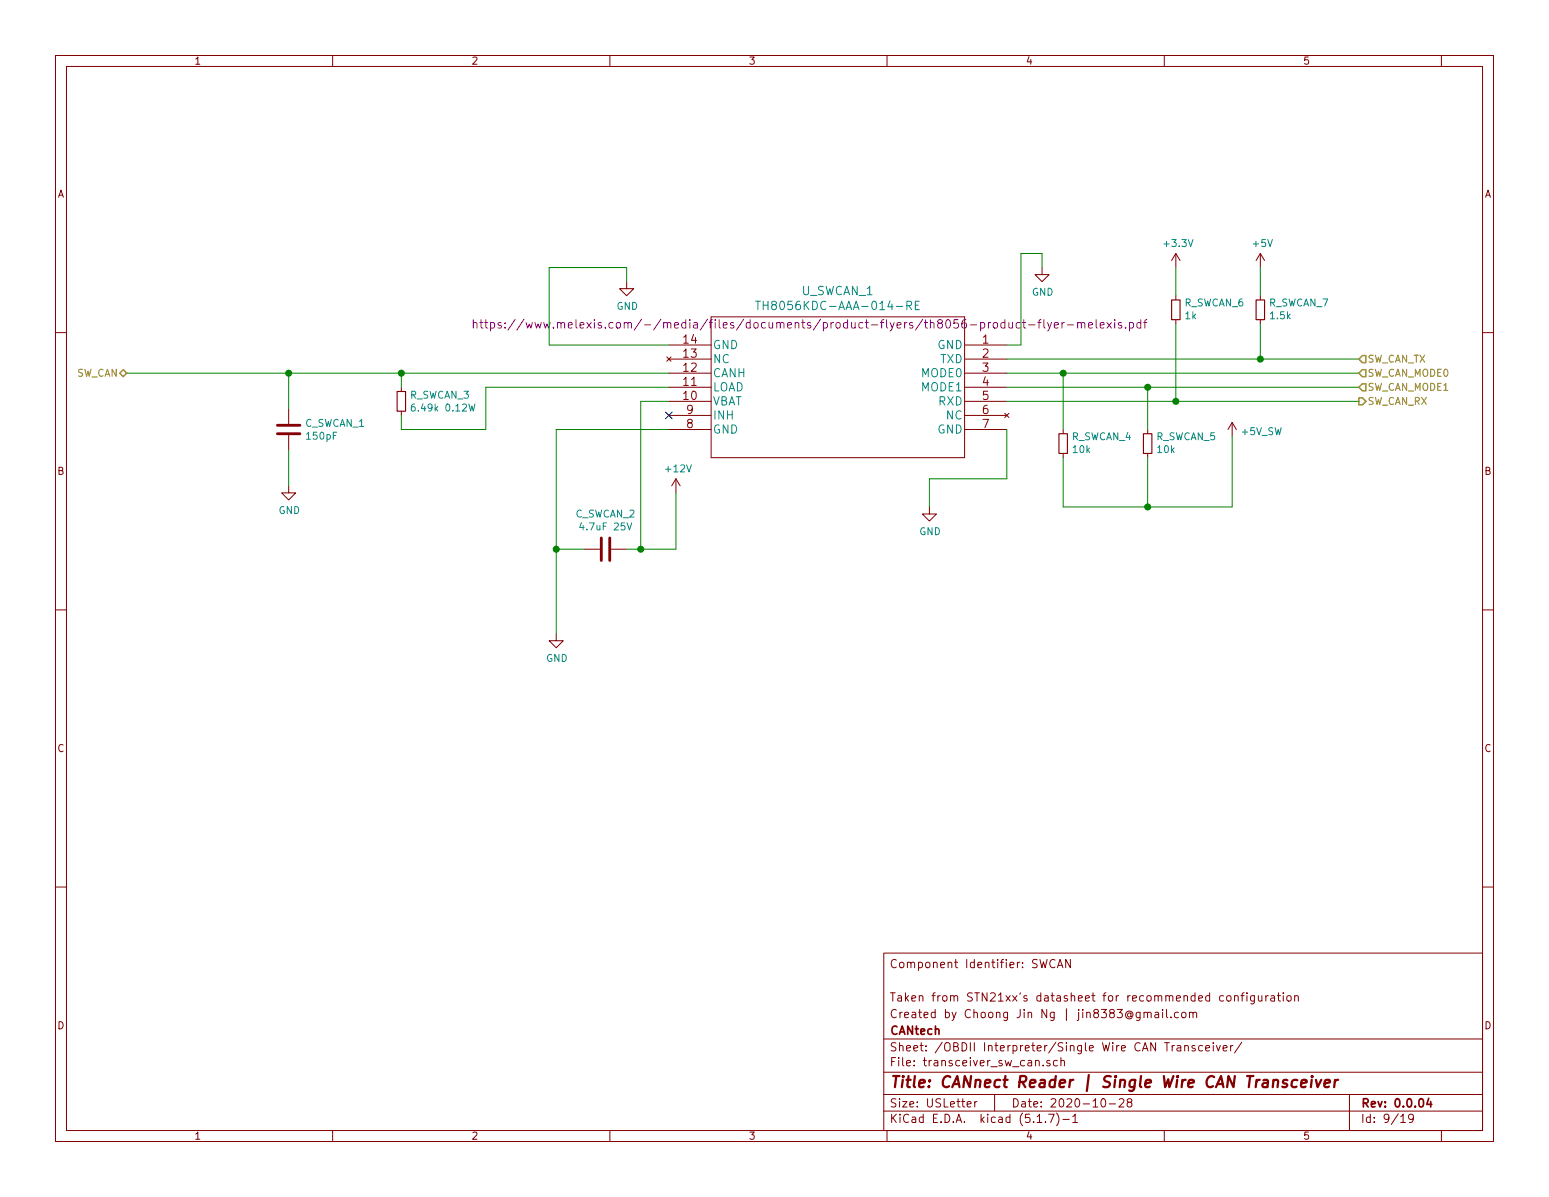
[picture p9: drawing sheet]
<svg xmlns="http://www.w3.org/2000/svg" width="279mm" height="216mm" viewBox="0 0 279 216" stroke-linecap="round" stroke-linejoin="round" font-family="sans-serif">
<g fill="none" stroke="#840000" stroke-width=".18">
<path d="M10 10h259.4v195.9h-259.4zM12 12h255.4v191.9h-255.4zM60 10v2M110 10v2M160 10v2M210 10v2M260 10v2M10 60h2M113 50.8v1.3h1.3l-1.3 1.2-1.2-1.2h1.2M128.3 57.2h45.7v25.4h-45.7zM188 48.3v1.2h1.2l-1.2 1.3-1.3-1.3h1.3M212.1 45.7v2.6"/>
<path d="M212.1 53.3v.8M212.1 57.7v.7M212.1 45.7l-.8 1.3M212.1 45.7l.8 1.3M227.3 45.7v2.6M227.3 53.3v.8M227.3 57.7v.7M227.3 45.7l-.7 1.3M227.3 45.7l.8 1.3M267.4 60h2M52.1 73.7v2.8M52.1 78.5v2.8"/>
<path d="M72.4 69.9v.7M72.4 74.2v.7M120.3 64.4l.7 .8M120.6 62.2h7.7M120.6 72.4h7.7M120.6 69.9h7.7M120.6 67.3h7.7M120.6 64.8h7.7M120.6 74.9h7.7M120.6 77.5h7.7M121 64.4l-.7 .8M174 62.2h7.6"/>
<path d="M174 72.4h7.6M174 69.9h7.6M174 67.3h7.6M174 64.8h7.6M174 74.9h7.6M174 77.5h7.6M181.2 74.5l.8 .8M182 74.5l-.8 .8M191.8 77.5v.7M207 77.5v.7M222.2 76.2l-.7 1.3M222.2 76.2v2.5"/>
<path d="M222.2 76.2l.8 1.3M52.1 87.6v1.3h1.2l-1.2 1.3-1.3-1.3h1.3M105.4 99.1h2.8M110.2 99.1h2.8M121.9 86.4l-.7 1.2M121.9 86.4v2.5M121.9 86.4l.8 1.2M167.6 91.4v1.3h1.3l-1.3 1.3-1.2-1.3h1.2M191.8 81.8v.8M207 81.8v.8M10 110h2M100.3 114.3v1.3h1.3l-1.3 1.2-1.2-1.2h1.2"/>
<path d="M267.4 110h2M10 160h2M267.4 160h2M159.4 171.9h108v32h-108zM190.3 173.2a.7 .7 0 0 0-.9 .2 .7 .7 0 0 0 .1 .9 .55 .55 0 0 0 .8 .1M190.7 174.5l.5-1.4 .5 1.4M190.9 174.1h.7M193.1 173.1v1.4l-.9-1.4v1.4M221.3 179.7l.2-.1 .5 .1v.6l-.1 .2-.4 .1-.2-.2zM222.7 179.7h.1a.37 .37 0 0 1 .5 .1v.8M222.7 179.6v1M223.8 179.6h.6"/>
<path d="M224.4 179.1l-.3 .2v1.3M224.9 179.1v.1M224.9 179.6v1M226.3 179.6v1.2l-.3 .3-.4-.1M226.3 179.7l-.5-.1-.2 .3 .1 .6h.6M227 179.6l.1 .9 .3 .1 .2-.2M227.6 179.6v1M228.3 179.6v1M228.8 179.6l-.5 .3M229.3 179.7h.5l.1 .9M229.9 179.9l-.5 .1-.2 .2 .2 .4 .5-.1M230.4 179.6h.6"/>
<path d="M230.6 179.1v1.3l.4 .2M231.5 179.1v.1M231.5 179.6v1M232.2 179.7l.2-.1 .4 .1 .1 .6-.1 .2-.4 .1-.2-.2zM233.5 179.7h.1a.37 .37 0 0 1 .6 .1v.8M233.5 179.6v1M159.4 197.4h108M159.4 193.4h108M159.4 187.4h108M174.4 199.2l.8-.2-.1-.2-.4-.1-.3 .2 .1 .7h.6M175.8 198.7v1M176.2 198.7l-.3 .1-.1 .2"/>
<path d="M179.4 197.4v3M188.2 192.1v.2M189.4 191.3h-.4l-.2 .2 .1 .2 .5 .1v.4h-.6M190.7 191.3h-.4l-.3 .2 .1 .6 .2 .2 .4-.1M191.4 191.4l.2-.1h.3l.1 1M191.4 190.8v1.5M198.8 198.2h.2a.86 .86 0 0 1 .1 1.5 .8 .8 0 0 1-.6-.7 .8 .8 0 0 1 .3-.8zM200.1 199.1h1.1M201.9 198.3l.2-.1h.3l.3 .1v.3v.2l-.9 .9h.9M203.6 198.8l-.3-.3 .1-.2 .2-.1h.4l.2 .3-.1 .2-.5 .1-.3 .3 .1 .4 .2 .2h.3l.3-.3-.1-.4-.2-.2M206.3 182.7l.3-.1 .3 .1 .1 .9M206.3 182.6v1"/>
<path d="M207 182.8a.36 .36 0 0 1 .3-.2 .36 .36 0 0 1 .3 .2v.8M208.4 182.7h.5l.1 .9M209 182.9l-.5 .1a.29 .29 0 0 0-.2 .3 .29 .29 0 0 0 .2 .3l.5-.1M209.7 182.1v.1M209.7 182.6v1M210.4 182.1v1.3l.2 .2M211.2 183.4v.2M212.3 188.6h.6l.1 1M212.5 182.7l-.4-.1-.3 .3 .1 .5 .2 .2 .4-.1M213 188.9l-.5 .1-.2 .2 .2 .4 .5-.1M213.2 182.7l.2-.1 .4 .1v.7l-.2 .2-.4-.2zM213.7 188.7l.1-.1a.37 .37 0 0 1 .6 .2v.8"/>
<path d="M213.7 188.6v1M214.6 182.7l.2-.1 .3 .1 .1 .9M214.6 182.6v1M215.2 182.8a.36 .36 0 0 1 .3-.2 .36 .36 0 0 1 .3 .2v.8M215.5 188.6h-.3l-.2 .2 .1 .2 .4 .1v.4h-.5M216.9 188.6h-.4l-.3 .2 .1 .7h.6M217.5 189.1l.7-.2-.1-.3h-.4l-.2 .2 .1 .7h.5M218.8 188.1v.1M218.8 188.6v1M219.4 188.6l.4 1 .3-1M220.6 189.1l.7-.2v-.3h-.5l-.2 .2 .1 .7h.6M222 188.6v1"/>
<path d="M222.4 188.6l-.4 .2M224 188l-1.3 1.9M243.4 197.4v6.5M60 203.9v2M110 203.9v2M159.4 200.4h108M160 203.9v2M187.1 202.5h.8M188.6 202.3v.2M189.2 201h.9l-.6 1.5M190.6 200.8a1.71 1.71 0 0 1 0 2.2M191.7 201.9h1.2"/>
<path d="M193.5 201.4l.4-.4v1.5M193.5 202.5h.9M210 203.9v2M252.7 201.4l.4-.4v1.5M252.7 202.5h.8M254.9 201.6l-.2 .3-.5-.1-.1-.2v-.4l.1-.2h.5l.2 .1a1.19 1.19 0 0 1-.2 1.3l-.5 .1M260 203.9v2"/>
</g>
<path d="M257.7 198.1l-.3 1.1h.9M258.1 198.7v1" fill="none" stroke="#840000" stroke-width=".3"/>
<path d="M232.2 194.8h-.5h-.2l-.1 .3 .2 .3 .5 .1 .1 .3-.1 .2-.2 .1-.6-.1M234 194.8a.68 .68 0 0 0-1 .3l-.1 .6 .2 .3 .2 .1 .6-.1M234.7 195.4l1-.2-.1-.4h-.7l-.3 1 .3 .3 .6-.1M236.6 194.8l-.2 1.3M236.7 194.1v.2l.1-.1-.1-.1v.2M237.4 194.8l.3 1.3 .6-1.3M238.9 195.4l1-.2v-.4h-.6l-.3 .2-.1 1 .2 .1 .6-.1M240.8 194.8l-.2 1.3M241.4 194.8a.54 .54 0 0 0-.6 .3" fill="none" stroke="#840000" stroke-width=".41"/>
<path d="M211.3 54.1h1.6v3.6h-1.6zM226.6 54.1h1.5v3.6h-1.5zM71.6 70.6h1.6v3.6h-1.6zM191 78.2h1.5v3.6h-1.5zM206.2 78.2h1.6v3.6h-1.6z" fill="none" stroke="#840000" stroke-width=".2"/>
<path d="M136.3 54.3h.9M136.7 54.3v1.6M137.7 54.3v1.6M137.7 55h.8M163.6 55.1l.7-.1 .1-.2v-.3l-.8-.2v1.6M163.9 55.1l.5 .8M165.1 55h.5M165.8 54.3h-.7v1.6h.7M74.8 72.9h-.4a.87 .87 0 0 0 0 1.2l.5-.1v-.5l-.5-.1-.2 .2M84.6 72.9l.3 1.2 .2-.9 .3 .9 .3-1.2M113.1 94.3l.4 1.3 .4-1.3" fill="none" stroke="#008484" stroke-width=".18"/>
<g fill="none" stroke="#840084" stroke-width=".18">
<path d="M85.4 58.3l.2-.1h.4v1M85.4 57.7v1.5M86.5 58.2h.6M86.8 57.7v1.3l.3 .2M87.4 58.2h.6M87.6 57.7v1.3l.4 .2M88.5 58.2h.4l.3 .2v.5l-.1 .2h-.6M88.5 58.2v1.5M90.4 58.2h-.4l-.2 .2 .1 .2 .5 .2v.3h-.6M91.1 59v.2M91.1 58.2v.2M92.9 57.6l-1.3 1.9"/>
<path d="M94.5 57.6l-1.3 1.9M94.9 58.2l.3 1 .3-.8 .3 .8 .2-1M188.3 57.7v1.3l.2 .2M189 58.2l.3 1M189.7 58.2l-.5 1.3-.2 .2M190.2 58.7l.7-.2-.1-.3h-.4l-.2 .2v.7h.6M191.5 58.2v1M192 58.2h-.3l-.2 .2M192.5 58.6h1.1M194.4 58.3l.2-.1h.4v1M194.4 58.2v1M195 58.4l.2-.2h.4l.1 1"/>
<path d="M196.3 58.7l.8-.2-.1-.3h-.4l-.3 .2 .1 .7h.6M197.7 57.7v1.3l.2 .2M198.5 58.7l.7-.2-.1-.3h-.4l-.2 .2v.7h.6M199.7 58.2l.8 1M200.5 58.2l-.8 1M201.1 57.7v.1M201.1 58.2v1M202.3 58.2h-.4l-.2 .2 .1 .2 .5 .2v.3h-.6M203 59v.2M203.7 58.2h.5l.3 .2v.5l-.2 .2h-.6M203.7 58.2v1.5M205.8 58.2h-.5l-.2 .2v.5l.1 .2h.6"/>
<path d="M205.8 57.7v1.5M206.3 58.2h.6M206.9 57.7l-.4 .2v1.3"/>
</g>
<path d="M50 78.2h4.1M50 76.7h4.1M108.5 97v4.1M110 97v4.1" fill="none" stroke="#840000" stroke-width=".51"/>
<g fill="none" stroke="#008400" stroke-width=".18">
<path d="M113 50.8v-2.5h-13.9v13.9h21.5M188 48.3v-2.6h-3.9v16.5h-2.5M212.1 48.3v5M212.1 58.4v14M227.3 48.3v5M227.3 58.4v6.4M22.9 67.3h97.7M52.1 67.3v6.4M72.4 67.3v2.6M120.6 77.5h-20.3v36.8M120.6 72.4h-5v26.7M120.6 69.9h-33v7.6h-15.2v-2.6"/>
<path d="M181.6 67.3h63.5M181.6 72.4h63.5M181.6 64.8h63.5M181.6 69.9h63.5M181.6 77.5v8.9h-14v5M191.8 67.3v10.2M207 69.9v7.6M222.2 78.7v12.7h-30.4v-8.8M52.1 81.3v6.3M100.3 99.1h5.1M121.9 88.9v10.2h-8.9M207 82.6v8.8"/>
</g>
<path d="M21.6 67.3l.6-.6 .7 .6-.7 .6zM245.1 71.8h.6l.7 .6-.7 .6h-.6zM245.7 64.1h.7v1.3h-.7l-.6-.6zM245.7 69.2h.7v1.3h-.7l-.6-.6zM245.7 66.7h.7v1.2h-.7l-.6-.6z" fill="none" stroke="#848400" stroke-width=".25"/>
<g fill="#008400" stroke="#008400" stroke-width=".25">
<circle cx="227.3" cy="64.8" r=".51"/>
<circle cx="191.8" cy="67.3" r=".51"/>
<circle cx="207" cy="69.9" r=".51"/>
<circle cx="207" cy="91.4" r=".51"/>
<circle cx="212.1" cy="72.4" r=".51"/>
<circle cx="100.3" cy="99.1" r=".51"/>
<circle cx="115.6" cy="99.1" r=".51"/>
<circle cx="72.4" cy="67.3" r=".51"/>
<circle cx="52.1" cy="67.3" r=".51"/>
</g>
<path d="M120 74.3l1.3 1.2M121.3 74.3l-1.3 1.2" fill="none" stroke="#000084" stroke-width=".18"/>
<text font-size="2.8" fill="#840000" x="160.4" y="196.2">Title: CANnect Reader | Single Wire CAN Transceiver</text>
<g font-size="2.1" fill="#008484">
<text x="144.6" y="53.2">U_SWCAN_1</text>
<text x="138.5" y="55.9">TH8056KDC-AAA-014-RE</text>
<text x="128.5" y="65.5">NC</text>
<text x="128.5" y="63">GND</text>
<text x="169.1" y="63">GND</text>
<text x="169.6" y="65.5">TXD</text>
<text x="128.5" y="70.6">LOAD</text>
<text x="128.5" y="68">CANH</text>
<text x="166.3" y="68">MODE0</text>
<text x="166.3" y="70.6">MODE1</text>
<text x="128.5" y="73.1">VBAT</text>
<text x="128.5" y="75.7">INH</text>
<text x="169.3" y="73.1">RXD</text>
<text x="170.7" y="75.7">NC</text>
<text x="128.5" y="78.2">GND</text>
<text x="169.1" y="78.2">GND</text>
</g>
<text font-size="2.1" fill="#840084" x="96.8" y="59.3">https://www.melexis.com/-/media/files/documents/product-flyers/th8056-product-flyer-melexis.pdf</text>
<g font-size="2.1" fill="#840000">
<text x="123.3" y="64.5">13</text>
<text x="123.3" y="62">14</text>
<text x="177.2" y="62">1</text>
<text x="177.2" y="64.5">2</text>
<text x="123.3" y="69.6">11</text>
<text x="123.3" y="67.1">12</text>
<text x="177.2" y="67.1">3</text>
<text x="177.2" y="69.6">4</text>
<text x="123.3" y="72.1">10</text>
<text x="123.9" y="77.2">8</text>
<text x="123.9" y="74.7">9</text>
<text x="177.2" y="72.1">5</text>
<text x="177.2" y="74.7">6</text>
<text x="177.2" y="77.2">7</text>
<text x="160.4" y="174.6">Component Identifier: SWCAN</text>
<text x="160.4" y="183.6">Created by Choong Jin Ng | jin8383@gmail.com</text>
<text x="160.4" y="180.6">Taken from STN21xx's datasheet for recommended configuration</text>
<text x="160.4" y="189.6">Sheet: /OBDII Interpreter/Single Wire CAN Transceiver/</text>
<text x="160.4" y="186.6">CANtech</text>
<text x="160.4" y="192.3">File: transceiver_sw_can.sch</text>
<text x="160.4" y="202.5">KiCad E.D.A. kicad (5.1.7)-1</text>
<text x="160.4" y="199.7">Size: USLetter</text>
<text x="182.4" y="199.7">Date: 2020-10-28</text>
<text x="245.4" y="199.7">Rev: 0.0.04</text>
<text x="245.4" y="202.5">Id: 9/19</text>
</g>
<g font-size="1.8" fill="#840000">
<text x="35" y="11.6">1</text>
<text x="85" y="11.6">2</text>
<text x="135" y="11.6">3</text>
<text x="185" y="11.6">4</text>
<text x="235" y="11.6">5</text>
<text x="10.4" y="35.6">A</text>
<text x="267.8" y="35.6">A</text>
<text x="10.4" y="85.6">B</text>
<text x="267.8" y="85.6">B</text>
<text x="10.4" y="135.6">C</text>
<text x="267.8" y="135.6">C</text>
<text x="10.4" y="185.6">D</text>
<text x="267.8" y="185.6">D</text>
<text x="35" y="205.5">1</text>
<text x="85" y="205.5">2</text>
<text x="135" y="205.5">3</text>
<text x="185" y="205.5">4</text>
<text x="235" y="205.5">5</text>
</g>
<g font-size="1.8" fill="#008484">
<text x="210.1" y="44.6">+3.3V</text>
<text x="226.1" y="44.6">+5V</text>
<text x="186.1" y="53.3">GND</text>
<text x="111.2" y="55.9">GND</text>
<text x="213.6" y="55.3">R_SWCAN_6</text>
<text x="213.8" y="57.6">1k</text>
<text x="228.9" y="55.3">R_SWCAN_7</text>
<text x="229.2" y="57.6">1.5k</text>
<text x="73.9" y="71.9">R_SWCAN_3</text>
<text x="55" y="77">C_SWCAN_1</text>
<text x="74.9" y="74.2">6.49k 0.12W</text>
<text x="55.4" y="79.3">150pF</text>
<text x="193.3" y="79.4">R_SWCAN_4</text>
<text x="193.6" y="81.7">10k</text>
<text x="208.5" y="79.4">R_SWCAN_5</text>
<text x="208.8" y="81.7">10k</text>
<text x="224" y="78.5">+5V_SW</text>
<text x="120.2" y="85.2">+12V</text>
<text x="50.2" y="92.7">GND</text>
<text x="103.8" y="93.3">C_SWCAN_2</text>
<text x="105.1" y="95.7">4.7uF 25V</text>
<text x="165.8" y="96.5">GND</text>
<text x="98.5" y="119.4">GND</text>
</g>
<g font-size="1.8" fill="#848400">
<text x="246.6" y="65.4">SW_CAN_TX</text>
<text x="13.7" y="67.9">SW_CAN</text>
<text x="246.6" y="70.5">SW_CAN_MODE1</text>
<text x="246.6" y="67.9">SW_CAN_MODE0</text>
<text x="246.6" y="73">SW_CAN_RX</text>
</g>
</svg>
